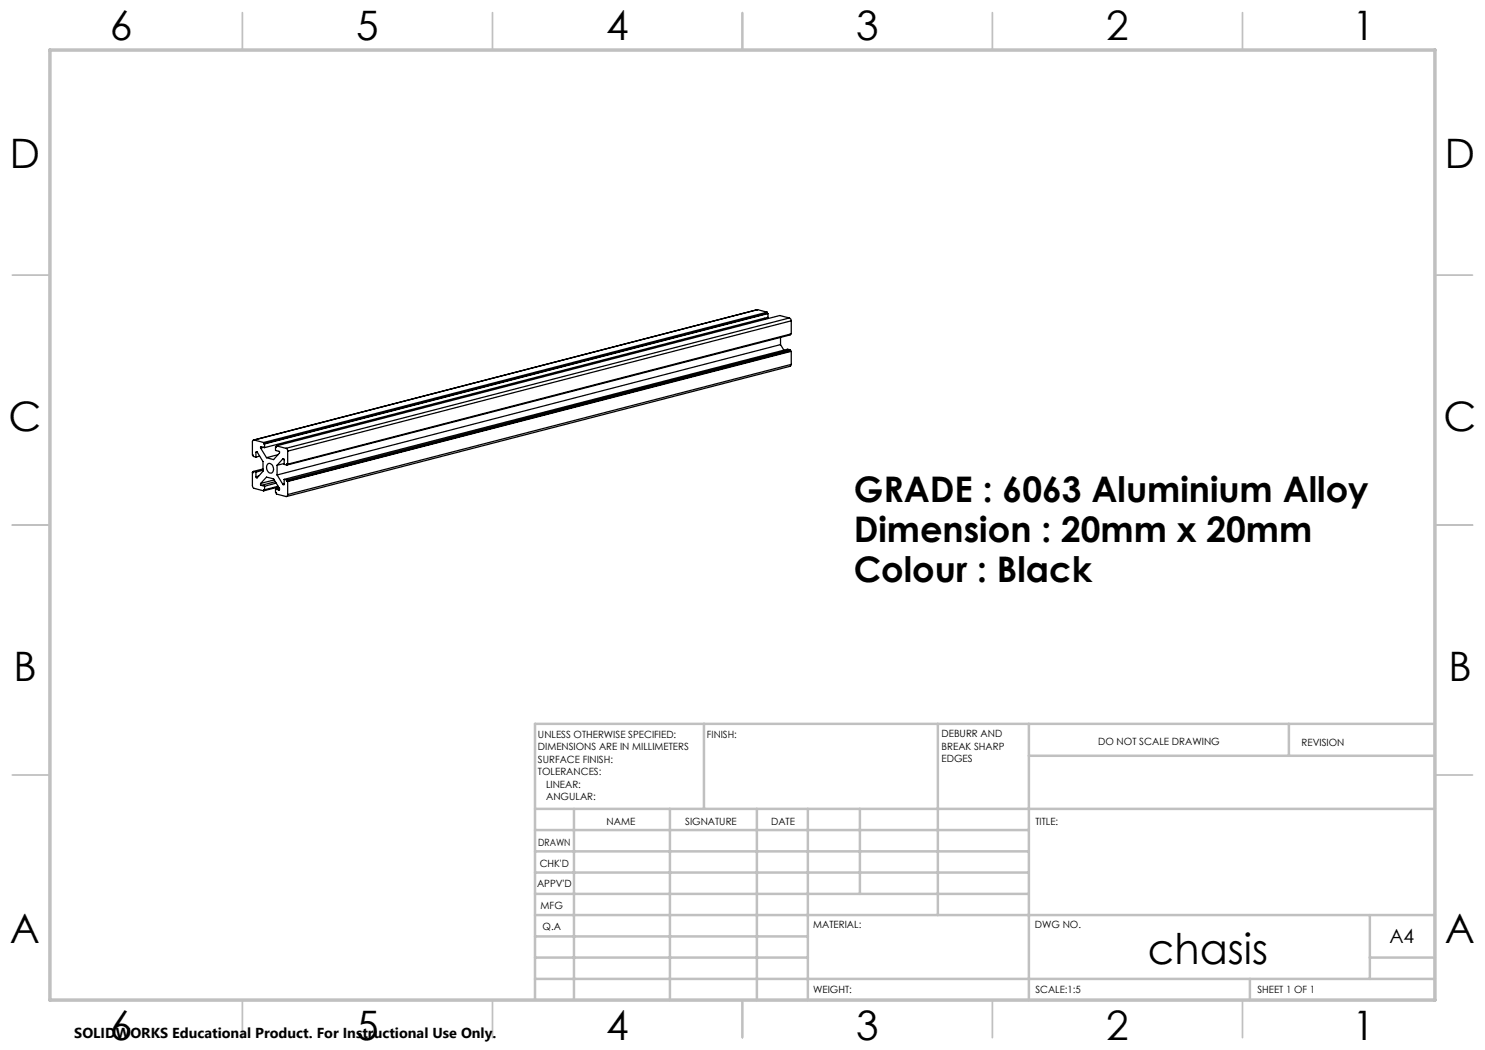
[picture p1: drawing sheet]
<svg xmlns="http://www.w3.org/2000/svg" width="297mm" height="210mm" viewBox="0 0 297 210" stroke-linecap="round" stroke-linejoin="round" font-family="sans-serif">
<g fill="none" stroke="#000" stroke-width=".25">
<path d="M151.4 61.9h.1M151.5 61.9l-100.8 26.1M151.5 61.9l1.9 .5M152.9 63.6l.1 .3M153.4 62.7l-100.7 26.1M153.4 62.7h.2M153.4 62.4l-100.7 26.1M153.4 62.4v.3M153.6 62.7l-100.7 26.1M153.6 62.7v.8l-100.7 26M156.1 68.9l-100.7 26.1M156.1 68.9l.7 1.1"/>
<path d="M156.1 67.5v1.4M157.9 63.6l.3 .2 .1 .4M157.9 63.6l-100.7 26.1M157.9 63.6l-1.9-.5-100.7 26.1M158 66.8v.2l-100.6 26M158 69.9v.3M158 70.2l-100.6 26.1M158 70.2l.3 .1M158 69.9l-.5-.1-100.7 26.1M158 69.9l-100.6 26.1M158.3 72.9l-.3 .4-100.7 26M158.3 64.2l-100.8 26"/>
<path d="M158.3 64.2v2.6l-100.8 26M158.3 70.3v2.6M158.3 70.3l-100.8 26M158.3 72.9l-100.8 26M50.5 94.5v2.7l.1 .3 2.1 .7M50.7 94.3v.2h-.2M50.7 94.3l.5 .1M50.7 94.4l-.2 .1M51.2 90.5l.2-.2a4.4 4.4 0 0 1 1.2 4l-1.2 1.3-.2-.3M51.2 90.5v.9M51.2 94.4v.9M51.4 90.4l-.2 .1"/>
<path d="M51.7 95.2l-.5 .1M51.9 91.2l-.7 .2M52.1 96.7l1.2-1.3 1.4 .4 1.2 1.9-.1 .3M52.1 96.7v.3l.1 .1M52.1 89.6l1.2 1.9M52.2 97.1l.7 .2M52.6 93.8l-1.9 .5M52.6 94l-1.4 .4M52.7 88.5l-1.9-.5-.3 .2v2.8h.2v.3l.5 .1M52.7 88.5v.3M52.7 88.8h.2M52.8 89.5l-.7 .1"/>
<path d="M52.9 89.5l-.7-.2-.1 .3M52.9 98l-.2-.1v.3M52.9 88.8v.7M52.9 97.3v.7M53.6 92.8a.99 .99 0 0 1 1 .4 .99 .99 0 0 1 0 1.2 .71 .71 0 0 1-.9 .1 .71 .71 0 0 1-.4-.7v-.6zM54.9 96l-2.8 .7M55.1 96.3l-2.9 .8M55.1 89.4v.7l.7 .2 .1 .3-1.2 1.3-1.4-.4M55.1 97.8v.7l.2 .1v.2l2 .5 .2-.1v-.3M55.1 97.8l.7 .2M55.2 96.6l-2.3 .7M55.3 89.2v.2h-.2"/>
<path d="M55.3 89.2l1.9 .5M55.3 89.3l-.2 .1M55.4 95l1.2 1.9M55.4 93.1v1.9M55.6 90.9l-2.3 .6M55.6 97.3l-2.7 .7M55.7 97.4l-3 .8M55.8 97.6l-.7 .2M55.9 98h-.1M56.6 91.7l.2 .2v1l.6 .1M56.6 91.7l-1.2 1.4M56.7 91.7h-.1"/>
<path d="M56.8 96.8v.2l-.2-.1M56.8 95.9v.9M56.8 95.9l.6 .1M56.8 92.7l-1.4 .4M56.8 96.8l-.2 .1M57.2 89.7l.2 .1 .1 .4M57.4 96v.3M57.4 96.3h.1M57.5 90.2v2.6M57.5 96.3v2.6M57.5 92.8h-.1v.2"/>
</g>
<g fill="none" stroke="#c0c0c0" stroke-width=".35">
<path d="M48.5 2.5v7.5M98.5 2.5v7.5M148.5 2.5v7.5M198.5 2.5v7.5M248.5 2.5v7.5M2.5 55h7.5M287 55h7.5M2.5 105h7.5M287 105h7.5M2.5 155h7.5M287 155h7.5M48.5 200v7.5"/>
<path d="M98.5 200v7.5M148.5 200v7.5M198.5 200v7.5M248.5 200v7.5"/>
</g>
<g fill="none" stroke="#c0c0c0" stroke-width=".5">
<path d="M140.8 144.8v17M187.6 144.8v38.2M205.8 144.8v55.2M205.8 151.2h81.2M257.8 144.8v6.4M287 144.8h-180v55.2M107 161.8h180M107 178.8h98.8M107 174.5h98.8M107 170.3h98.8M107 166h98.8M114.8 161.8v38.2"/>
<path d="M134 161.8v38.2M151.4 161.8v38.2M161.6 161.8v38.2M172 161.8v17M107 195.8h180M107 191.5h54.6M107 187.3h54.6M107 183h180M250 195.8v4.2M274 191.5h13M274 183v12.8"/>
</g>
<path d="M10 10h277v190h-277z" fill="none" stroke="#c0c0c0" stroke-width=".7"/>
<text font-size="8.5" x="229.6" y="192.7">chasis</text>
<g font-size="8.1">
<text x="22" y="8">6</text>
<text x="71.2" y="8">5</text>
<text x="121.2" y="8">4</text>
<text x="171.2" y="8">3</text>
<text x="221.2" y="8">2</text>
<text x="270.5" y="8">1</text>
<text x="2" y="33.6">D</text>
<text x="289" y="33.6">D</text>
<text x="1.7" y="86.1">C</text>
<text x="288.7" y="86.1">C</text>
<text x="2.7" y="136.1">B</text>
<text x="289.7" y="136.1">B</text>
<text x="2" y="188.6">A</text>
<text x="289" y="188.6">A</text>
<text x="22" y="208">6</text>
<text x="71.2" y="208">5</text>
<text x="121.2" y="208">4</text>
<text x="171.2" y="208">3</text>
<text x="221.2" y="208">2</text>
<text x="270.5" y="208">1</text>
</g>
<g font-size="7.1">
<text x="170.7" y="100.4">GRADE : 6063 Aluminium Alloy</text>
<text x="170.7" y="108.4">Dimension : 20mm x 20mm</text>
<text x="170.7" y="116.5">Colour : Black</text>
</g>
<text font-size="3.9" x="277.9" y="188.5">A4</text>
<text font-size="2.9" x="14.9" y="207.6">SOLIDWORKS Educational Product. For Instructional Use Only.</text>
<g font-size="2">
<text x="107.6" y="147.6">UNLESS OTHERWISE SPECIFIED:</text>
<text x="141.4" y="147.6">FINISH:</text>
<text x="188.3" y="147.5">DEBURR AND</text>
<text x="188.3" y="150">BREAK SHARP</text>
<text x="219.6" y="149">DO NOT SCALE DRAWING</text>
<text x="260.3" y="149.2">REVISION</text>
<text x="107.6" y="150.1">DIMENSIONS ARE IN MILLIMETERS</text>
<text x="107.6" y="152.6">SURFACE FINISH:</text>
<text x="107.6" y="155.1">TOLERANCES:</text>
<text x="188.3" y="152.5">EDGES</text>
<text x="109.2" y="157.6">LINEAR:</text>
<text x="109.2" y="160.1">ANGULAR:</text>
<text x="121.3" y="165">NAME</text>
<text x="137" y="164.9">SIGNATURE</text>
<text x="154.2" y="164.9">DATE</text>
<text x="207.1" y="164.9">TITLE:</text>
<text x="107.6" y="169.1">DRAWN</text>
<text x="107.9" y="173.3">CHK'D</text>
<text x="107.4" y="177.4">APPV'D</text>
<text x="108.1" y="181.8">MFG</text>
<text x="108.5" y="186">Q.A</text>
<text x="162.6" y="185.5">MATERIAL:</text>
<text x="207" y="185.5">DWG NO.</text>
<text x="162.6" y="198.5">WEIGHT:</text>
<text x="207.1" y="198.6">SCALE:1:5</text>
<text x="251.5" y="198.6">SHEET 1 OF 1</text>
</g>
</svg>
